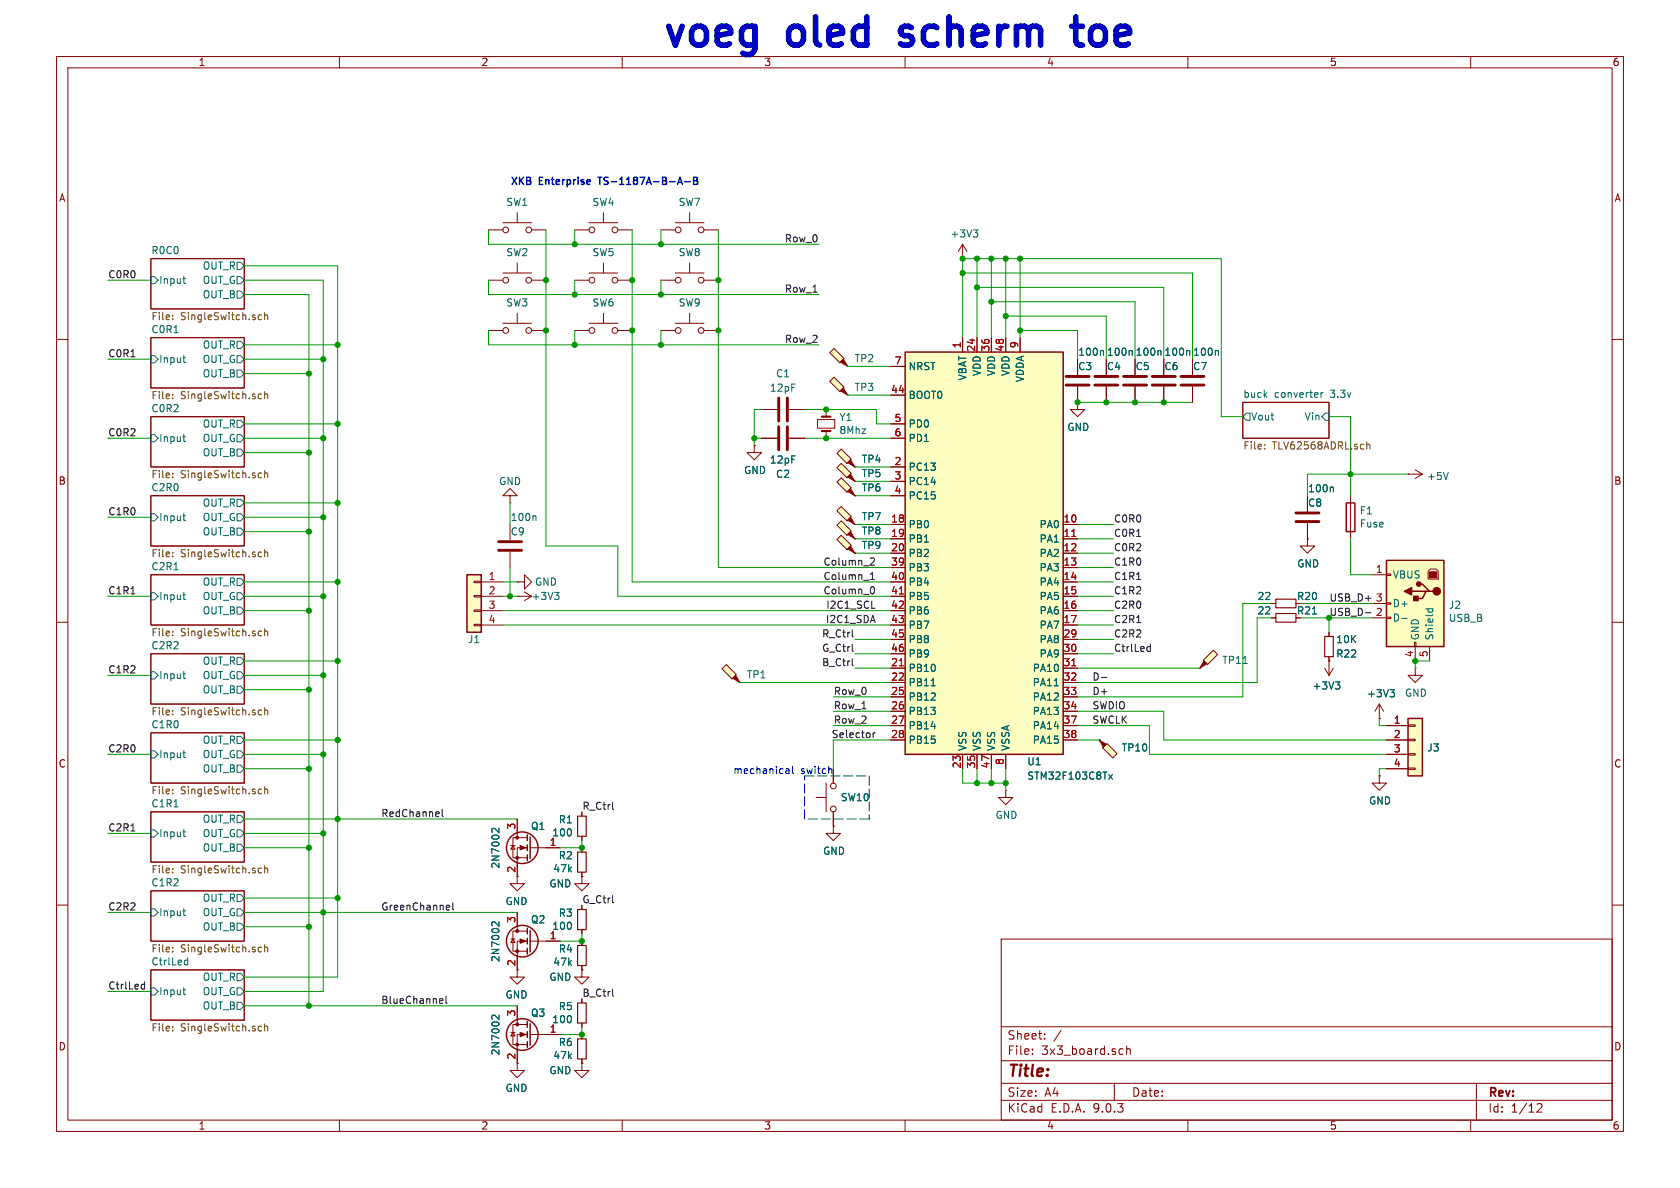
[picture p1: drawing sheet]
EESchema Schematic File Version 4
EELAYER 30 0
EELAYER END
$Descr A4 11693 8268
encoding utf-8
Sheet 1 12
Title ""
Date ""
Rev ""
Comp ""
Comment1 ""
Comment2 ""
Comment3 ""
Comment4 ""
$EndDescr
$Comp
L MCU_ST_STM32F1:STM32F103C8Tx U1
U 1 1
P 6900 3850
F 0 "U1" H 7200 2400 50  0000 C CNN
F 1 "STM32F103C8Tx" H 7450 2300 50  0000 C CNN
F 2 "Package_QFP:LQFP-48_7x7mm_P0.5mm" H 6300 2450 50  0001 R CNN
F 3 "http://www.st.com/st-web-ui/static/active/en/resource/technical/document/datasheet/CD00161566.pdf" H 6900 3850 50  0001 C CNN
	1    6900 3850
	1    0    0    -1  
$EndComp
$Comp
L Connector_Generic:Conn_01x04 J3
U 1 1
P 9850 5150
F 0 "J3" H 9930 5096 50  0000 L CNN
F 1 "Conn_01x04" H 9930 5051 50  0001 L CNN
F 2 "Connector_PinHeader_2.54mm:PinHeader_1x04_P2.54mm_Vertical" H 9850 5150 50  0001 C CNN
F 3 "~" H 9850 5150 50  0001 C CNN
	1    9850 5150
	1    0    0    -1  
$EndComp
Wire Wire Line
	8100 5150 8100 4950
Wire Wire Line
	8100 4950 7500 4950
Wire Wire Line
	7500 5050 8000 5050
Wire Wire Line
	8000 5050 8000 5250
Text Label 7600 4950 0    50   ~ 0
SWDIO
Text Label 7600 5050 0    50   ~ 0
SWCLK
$Comp
L power:GND #PWR017
U 1 1
P 9600 5400
F 0 "#PWR017" H 9600 5150 50  0001 C CNN
F 1 "GND" H 9605 5227 50  0000 C CNN
F 2 "" H 9600 5400 50  0001 C CNN
F 3 "" H 9600 5400 50  0001 C CNN
	1    9600 5400
	1    0    0    -1  
$EndComp
$Comp
L power:+3V3 #PWR016
U 1 1
P 9600 5000
F 0 "#PWR016" H 9600 4850 50  0001 C CNN
F 1 "+3V3" H 9615 5173 50  0000 C CNN
F 2 "" H 9600 5000 50  0001 C CNN
F 3 "" H 9600 5000 50  0001 C CNN
	1    9600 5000
	1    0    0    -1  
$EndComp
Wire Wire Line
	9600 5000 9600 5050
Wire Wire Line
	9600 5050 9650 5050
Wire Wire Line
	9650 5350 9600 5350
Wire Wire Line
	9600 5350 9600 5400
$Comp
L Connector:USB_B J2
U 1 1
P 9850 4200
F 0 "J2" H 9620 4189 50  0000 R CNN
F 1 "USB_B" H 9620 4098 50  0000 R CNN
F 2 "Connector_USB:USB_B_OST_USB-B1HSxx_Horizontal" H 10000 4150 50  0001 C CNN
F 3 " ~" H 10000 4150 50  0001 C CNN
	1    9850 4200
	-1   0    0    -1  
$EndComp
$Comp
L power:GND #PWR019
U 1 1
P 9850 4650
F 0 "#PWR019" H 9850 4400 50  0001 C CNN
F 1 "GND" H 9855 4477 50  0000 C CNN
F 2 "" H 9850 4650 50  0001 C CNN
F 3 "" H 9850 4650 50  0001 C CNN
	1    9850 4650
	1    0    0    -1  
$EndComp
Wire Wire Line
	9850 4650 9850 4600
Wire Wire Line
	9850 4600 9950 4600
Connection ~ 9850 4600
$Comp
L Device:R_Small R20
U 1 1
P 8950 4200
F 0 "R20" V 8900 4350 50  0000 C CNN
F 1 "22" V 8900 4050 50  0000 C CNN
F 2 "Resistor_SMD:R_0603_1608Metric" H 8950 4200 50  0001 C CNN
F 3 "~" H 8950 4200 50  0001 C CNN
	1    8950 4200
	0    1    1    0   
$EndComp
$Comp
L Device:R_Small R21
U 1 1
P 8950 4300
F 0 "R21" V 8900 4450 50  0000 C CNN
F 1 "22" V 8900 4150 50  0000 C CNN
F 2 "Resistor_SMD:R_0603_1608Metric" H 8950 4300 50  0001 C CNN
F 3 "~" H 8950 4300 50  0001 C CNN
	1    8950 4300
	0    1    1    0   
$EndComp
Wire Wire Line
	9050 4200 9550 4200
Wire Wire Line
	9050 4300 9250 4300
Wire Wire Line
	7500 4750 8750 4750
Wire Wire Line
	8750 4750 8750 4300
Wire Wire Line
	8750 4300 8850 4300
Wire Wire Line
	7500 4850 8650 4850
Wire Wire Line
	8650 4850 8650 4200
Wire Wire Line
	8650 4200 8850 4200
Text Label 7600 4850 0    50   ~ 0
D+
Text Label 7600 4750 0    50   ~ 0
D-
Text Label 9250 4300 0    50   ~ 0
USB_D-
Text Label 9250 4200 0    50   ~ 0
USB_D+
$Comp
L Connector_Generic:Conn_01x04 J1
U 1 1
P 3300 4150
F 0 "J1" H 3300 3850 50  0000 C CNN
F 1 "Conn_01x04" H 3218 3816 50  0001 C CNN
F 2 "Connector_PinHeader_2.54mm:PinHeader_1x04_P2.54mm_Vertical" H 3300 4150 50  0001 C CNN
F 3 "~" H 3300 4150 50  0001 C CNN
	1    3300 4150
	-1   0    0    -1  
$EndComp
$Comp
L power:GND #PWR01
U 1 1
P 3600 4050
F 0 "#PWR01" H 3600 3800 50  0001 C CNN
F 1 "GND" V 3600 3850 50  0000 C CNN
F 2 "" H 3600 4050 50  0001 C CNN
F 3 "" H 3600 4050 50  0001 C CNN
	1    3600 4050
	0    -1   -1   0   
$EndComp
$Comp
L power:+3V3 #PWR02
U 1 1
P 3600 4150
F 0 "#PWR02" H 3600 4000 50  0001 C CNN
F 1 "+3V3" V 3600 4350 50  0000 C CNN
F 2 "" H 3600 4150 50  0001 C CNN
F 3 "" H 3600 4150 50  0001 C CNN
	1    3600 4150
	0    1    1    0   
$EndComp
Text Label 6100 4250 2    50   ~ 0
I2C1_SCL
Text Label 6100 4350 2    50   ~ 0
I2C1_SDA
$Comp
L Switch:SW_Push SW10
U 1 1
P 5800 5550
F 0 "SW10" V 5800 5502 50  0000 R CNN
F 1 "SW_Push" H 5800 5744 50  0001 C CNN
F 2 "HotKeyBoard:gateronSwitch" H 5800 5750 50  0001 C CNN
F 3 "~" H 5800 5750 50  0001 C CNN
	1    5800 5550
	0    -1   -1   0   
$EndComp
Wire Wire Line
	4300 4150 4300 3800
Wire Wire Line
	4400 4050 6200 4050
Wire Wire Line
	4300 4150 6200 4150
Text Label 6100 4150 2    50   ~ 0
Column_0
Text Label 6100 4050 2    50   ~ 0
Column_1
Text Label 6100 3950 2    50   ~ 0
Column_2
Wire Wire Line
	6200 2950 6100 2950
Wire Wire Line
	6100 2950 6100 2850
$Comp
L Device:C C1
U 1 1
P 5450 2850
F 0 "C1" V 5200 2850 50  0000 C CNN
F 1 "12pF" V 5300 2850 50  0000 C CNN
F 2 "Capacitor_SMD:C_0603_1608Metric" H 5488 2700 50  0001 C CNN
F 3 "~" H 5450 2850 50  0001 C CNN
	1    5450 2850
	0    1    1    0   
$EndComp
$Comp
L Device:C C2
U 1 1
P 5450 3050
F 0 "C2" V 5700 3050 50  0000 C CNN
F 1 "12pF" V 5600 3050 50  0000 C CNN
F 2 "Capacitor_SMD:C_0603_1608Metric" H 5488 2900 50  0001 C CNN
F 3 "~" H 5450 3050 50  0001 C CNN
	1    5450 3050
	0    1    1    0   
$EndComp
$Comp
L power:GND #PWR09
U 1 1
P 5250 3100
F 0 "#PWR09" H 5250 2850 50  0001 C CNN
F 1 "GND" H 5255 2927 50  0000 C CNN
F 2 "" H 5250 3100 50  0001 C CNN
F 3 "" H 5250 3100 50  0001 C CNN
	1    5250 3100
	1    0    0    -1  
$EndComp
Wire Wire Line
	5250 3100 5250 3050
Wire Wire Line
	5250 2850 5300 2850
Wire Wire Line
	5300 3050 5250 3050
Connection ~ 5250 3050
Wire Wire Line
	5250 3050 5250 2850
Wire Wire Line
	6200 5150 5800 5150
Wire Wire Line
	5800 5150 5800 5350
$Comp
L power:GND #PWR010
U 1 1
P 5800 5750
F 0 "#PWR010" H 5800 5500 50  0001 C CNN
F 1 "GND" H 5805 5577 50  0000 C CNN
F 2 "" H 5800 5750 50  0001 C CNN
F 3 "" H 5800 5750 50  0001 C CNN
	1    5800 5750
	1    0    0    -1  
$EndComp
Text Label 6100 5150 2    50   ~ 0
Selector
$Comp
L power:GND #PWR012
U 1 1
P 7000 5500
F 0 "#PWR012" H 7000 5250 50  0001 C CNN
F 1 "GND" H 7005 5327 50  0000 C CNN
F 2 "" H 7000 5500 50  0001 C CNN
F 3 "" H 7000 5500 50  0001 C CNN
	1    7000 5500
	1    0    0    -1  
$EndComp
Wire Wire Line
	7000 5500 7000 5450
Wire Wire Line
	6900 5450 6900 5350
Wire Wire Line
	7000 5450 7000 5350
Wire Wire Line
	6800 5450 6800 5350
Wire Wire Line
	6700 5450 6700 5350
$Comp
L Device:R_Small R22
U 1 1
P 9250 4500
F 0 "R22" H 9050 4550 50  0000 L CNN
F 1 "10K" H 9050 4450 50  0000 L CNN
F 2 "Resistor_SMD:R_0603_1608Metric" H 9250 4500 50  0001 C CNN
F 3 "~" H 9250 4500 50  0001 C CNN
	1    9250 4500
	-1   0    0    1   
$EndComp
Wire Wire Line
	9250 4400 9250 4300
Connection ~ 9250 4300
Wire Wire Line
	9250 4300 9550 4300
$Comp
L power:+3V3 #PWR015
U 1 1
P 9250 4600
F 0 "#PWR015" H 9250 4450 50  0001 C CNN
F 1 "+3V3" H 9265 4773 50  0000 C CNN
F 2 "" H 9250 4600 50  0001 C CNN
F 3 "" H 9250 4600 50  0001 C CNN
	1    9250 4600
	-1   0    0    1   
$EndComp
Text Label 5800 4850 0    50   ~ 0
Row_0
Text Label 5800 4950 0    50   ~ 0
Row_1
Text Label 5800 5050 0    50   ~ 0
Row_2
Wire Wire Line
	5800 4850 6200 4850
Wire Wire Line
	5800 4950 6200 4950
Wire Wire Line
	5800 5050 6200 5050
$Comp
L power:GND #PWR03
U 1 1
P 3600 6100
F 0 "#PWR03" H 3600 5850 50  0001 C CNN
F 1 "GND" H 3605 5927 50  0000 C CNN
F 2 "" H 3600 6100 50  0001 C CNN
F 3 "" H 3600 6100 50  0001 C CNN
	1    3600 6100
	-1   0    0    -1  
$EndComp
$Comp
L power:GND #PWR04
U 1 1
P 3600 6750
F 0 "#PWR04" H 3600 6500 50  0001 C CNN
F 1 "GND" H 3605 6577 50  0000 C CNN
F 2 "" H 3600 6750 50  0001 C CNN
F 3 "" H 3600 6750 50  0001 C CNN
	1    3600 6750
	-1   0    0    -1  
$EndComp
$Comp
L power:GND #PWR05
U 1 1
P 3600 7400
F 0 "#PWR05" H 3600 7150 50  0001 C CNN
F 1 "GND" H 3605 7227 50  0000 C CNN
F 2 "" H 3600 7400 50  0001 C CNN
F 3 "" H 3600 7400 50  0001 C CNN
	1    3600 7400
	-1   0    0    -1  
$EndComp
Text Label 2650 5700 0    50   ~ 0
RedChannel
Text Label 2650 6350 0    50   ~ 0
GreenChannel
Text Label 2650 7000 0    50   ~ 0
BlueChannel
Wire Wire Line
	3800 2300 3800 3800
Wire Wire Line
	5000 2300 5000 3950
Connection ~ 3800 2300
Wire Wire Line
	3800 1950 3800 2300
Connection ~ 3800 1950
Wire Wire Line
	3800 1600 3800 1950
Connection ~ 4400 2300
Wire Wire Line
	4400 1950 4400 2300
Connection ~ 4400 1950
Wire Wire Line
	4400 1600 4400 1950
Connection ~ 5000 2300
Wire Wire Line
	5000 1950 5000 2300
Connection ~ 5000 1950
Wire Wire Line
	5000 1600 5000 1950
Connection ~ 4000 2400
Wire Wire Line
	3400 2400 3400 2300
Wire Wire Line
	4000 2400 3400 2400
Connection ~ 4600 2400
Wire Wire Line
	4000 2400 4000 2300
Wire Wire Line
	4600 2400 4000 2400
Wire Wire Line
	4600 2400 4600 2300
Wire Wire Line
	5700 2400 4600 2400
Connection ~ 4600 2050
Wire Wire Line
	4600 2050 5700 2050
Connection ~ 4000 2050
Wire Wire Line
	3400 2050 3400 1950
Wire Wire Line
	4000 2050 3400 2050
Wire Wire Line
	4000 2050 4000 1950
Wire Wire Line
	4600 2050 4000 2050
Wire Wire Line
	4600 1950 4600 2050
Connection ~ 4600 1700
Wire Wire Line
	4600 1700 5700 1700
Connection ~ 4000 1700
Wire Wire Line
	3400 1700 3400 1600
Wire Wire Line
	4000 1700 3400 1700
Wire Wire Line
	4000 1700 4000 1600
Wire Wire Line
	4600 1700 4000 1700
Wire Wire Line
	4600 1600 4600 1700
$Comp
L Switch:SW_Push SW3
U 1 1
P 3600 2300
F 0 "SW3" H 3600 2493 50  0000 C CNN
F 1 "SW_Push" H 3600 2494 50  0001 C CNN
F 2 "HotKeyBoard:gateronSwitch" H 3600 2500 50  0001 C CNN
F 3 "~" H 3600 2500 50  0001 C CNN
	1    3600 2300
	1    0    0    -1  
$EndComp
$Comp
L Switch:SW_Push SW6
U 1 1
P 4200 2300
F 0 "SW6" H 4200 2493 50  0000 C CNN
F 1 "SW_Push" H 4200 2494 50  0001 C CNN
F 2 "HotKeyBoard:gateronSwitch" H 4200 2500 50  0001 C CNN
F 3 "~" H 4200 2500 50  0001 C CNN
	1    4200 2300
	1    0    0    -1  
$EndComp
$Comp
L Switch:SW_Push SW9
U 1 1
P 4800 2300
F 0 "SW9" H 4800 2493 50  0000 C CNN
F 1 "SW_Push" H 4800 2494 50  0001 C CNN
F 2 "HotKeyBoard:gateronSwitch" H 4800 2500 50  0001 C CNN
F 3 "~" H 4800 2500 50  0001 C CNN
	1    4800 2300
	1    0    0    -1  
$EndComp
$Comp
L Switch:SW_Push SW2
U 1 1
P 3600 1950
F 0 "SW2" H 3600 2143 50  0000 C CNN
F 1 "SW_Push" H 3600 2144 50  0001 C CNN
F 2 "HotKeyBoard:gateronSwitch" H 3600 2150 50  0001 C CNN
F 3 "~" H 3600 2150 50  0001 C CNN
	1    3600 1950
	1    0    0    -1  
$EndComp
$Comp
L Switch:SW_Push SW5
U 1 1
P 4200 1950
F 0 "SW5" H 4200 2143 50  0000 C CNN
F 1 "SW_Push" H 4200 2144 50  0001 C CNN
F 2 "HotKeyBoard:gateronSwitch" H 4200 2150 50  0001 C CNN
F 3 "~" H 4200 2150 50  0001 C CNN
	1    4200 1950
	1    0    0    -1  
$EndComp
$Comp
L Switch:SW_Push SW8
U 1 1
P 4800 1950
F 0 "SW8" H 4800 2143 50  0000 C CNN
F 1 "SW_Push" H 4800 2144 50  0001 C CNN
F 2 "HotKeyBoard:gateronSwitch" H 4800 2150 50  0001 C CNN
F 3 "~" H 4800 2150 50  0001 C CNN
	1    4800 1950
	1    0    0    -1  
$EndComp
$Comp
L Switch:SW_Push SW1
U 1 1
P 3600 1600
F 0 "SW1" H 3600 1793 50  0000 C CNN
F 1 "SW_Push" H 3600 1794 50  0001 C CNN
F 2 "HotKeyBoard:gateronSwitch" H 3600 1800 50  0001 C CNN
F 3 "~" H 3600 1800 50  0001 C CNN
	1    3600 1600
	1    0    0    -1  
$EndComp
$Comp
L Switch:SW_Push SW4
U 1 1
P 4200 1600
F 0 "SW4" H 4200 1793 50  0000 C CNN
F 1 "SW_Push" H 4200 1794 50  0001 C CNN
F 2 "HotKeyBoard:gateronSwitch" H 4200 1800 50  0001 C CNN
F 3 "~" H 4200 1800 50  0001 C CNN
	1    4200 1600
	1    0    0    -1  
$EndComp
$Comp
L Switch:SW_Push SW7
U 1 1
P 4800 1600
F 0 "SW7" H 4800 1793 50  0000 C CNN
F 1 "SW_Push" H 4800 1794 50  0001 C CNN
F 2 "HotKeyBoard:gateronSwitch" H 4800 1800 50  0001 C CNN
F 3 "~" H 4800 1800 50  0001 C CNN
	1    4800 1600
	1    0    0    -1  
$EndComp
Text Label 5700 2400 2    50   ~ 0
Row_2
Text Label 5700 2050 2    50   ~ 0
Row_1
Text Label 5700 1700 2    50   ~ 0
Row_0
Wire Wire Line
	3800 3800 4300 3800
Wire Wire Line
	5000 3950 6200 3950
Wire Wire Line
	4400 2300 4400 4050
Wire Wire Line
	6700 5450 6800 5450
Connection ~ 6800 5450
Wire Wire Line
	6800 5450 6900 5450
Connection ~ 6900 5450
Wire Wire Line
	6900 5450 7000 5450
Connection ~ 7000 5450
Text Label 750  2500 0    50   ~ 0
C0R1
Text Label 750  3050 0    50   ~ 0
C0R2
Text Label 750  3600 0    50   ~ 0
C1R0
Text Label 750  4150 0    50   ~ 0
C1R1
Text Label 750  4700 0    50   ~ 0
C1R2
Text Label 750  5800 0    50   ~ 0
C2R1
Text Label 750  6900 0    50   ~ 0
CtrlLed
Text Label 750  6350 0    50   ~ 0
C2R2
Text Label 4050 5650 0    50   ~ 0
R_Ctrl
Text Label 4050 6300 0    50   ~ 0
G_Ctrl
Text Label 4050 6950 0    50   ~ 0
B_Ctrl
Text Label 7750 3650 0    50   ~ 0
C0R0
Wire Wire Line
	7750 3650 7500 3650
Text Label 7750 3750 0    50   ~ 0
C0R1
Wire Wire Line
	7750 3750 7500 3750
Text Label 7750 3850 0    50   ~ 0
C0R2
Wire Wire Line
	7750 3850 7500 3850
Text Label 7750 3950 0    50   ~ 0
C1R0
Wire Wire Line
	7750 3950 7500 3950
Text Label 7750 4050 0    50   ~ 0
C1R1
Wire Wire Line
	7750 4050 7500 4050
Text Label 7750 4150 0    50   ~ 0
C1R2
Wire Wire Line
	7750 4150 7500 4150
Text Label 7750 4250 0    50   ~ 0
C2R0
Wire Wire Line
	7750 4250 7500 4250
Text Label 7750 4350 0    50   ~ 0
C2R1
Wire Wire Line
	7750 4350 7500 4350
Text Label 7750 4450 0    50   ~ 0
C2R2
Wire Wire Line
	7750 4450 7500 4450
Wire Wire Line
	7750 4550 7500 4550
Text Label 7750 4550 0    50   ~ 0
CtrlLed
Text Label 5950 4450 2    50   ~ 0
R_Ctrl
Wire Wire Line
	5950 4450 6200 4450
Text Label 5950 4550 2    50   ~ 0
G_Ctrl
Wire Wire Line
	5950 4550 6200 4550
Text Label 5950 4650 2    50   ~ 0
B_Ctrl
Wire Wire Line
	5950 4650 6200 4650
Wire Wire Line
	8100 5150 9650 5150
Wire Wire Line
	8000 5250 9650 5250
$Comp
L Transistor_FET:2N7002 Q3
U 1 1
P 3700 7200
F 0 "Q3" H 3600 7350 50  0000 L CNN
F 1 "2N7002" V 3950 7050 50  0000 L CNN
F 2 "Package_TO_SOT_SMD:SOT-23" H 3900 7125 50  0001 L CIN
F 3 "https://www.fairchildsemi.com/datasheets/2N/2N7002.pdf" H 3700 7200 50  0001 L CNN
	1    3700 7200
	-1   0    0    -1  
$EndComp
$Comp
L Transistor_FET:2N7002 Q2
U 1 1
P 3700 6550
F 0 "Q2" H 3600 6700 50  0000 L CNN
F 1 "2N7002" V 3950 6400 50  0000 L CNN
F 2 "Package_TO_SOT_SMD:SOT-23" H 3900 6475 50  0001 L CIN
F 3 "https://www.fairchildsemi.com/datasheets/2N/2N7002.pdf" H 3700 6550 50  0001 L CNN
	1    3700 6550
	-1   0    0    -1  
$EndComp
$Comp
L Transistor_FET:2N7002 Q1
U 1 1
P 3700 5900
F 0 "Q1" H 3600 6050 50  0000 L CNN
F 1 "2N7002" V 3950 5750 50  0000 L CNN
F 2 "Package_TO_SOT_SMD:SOT-23" H 3900 5825 50  0001 L CIN
F 3 "https://www.fairchildsemi.com/datasheets/2N/2N7002.pdf" H 3700 5900 50  0001 L CNN
	1    3700 5900
	-1   0    0    -1  
$EndComp
Wire Wire Line
	4050 5900 4050 5850
$Comp
L Device:R_Small R1
U 1 1
P 4050 5750
F 0 "R1" H 4109 5796 50  0000 L CNN
F 1 "100" H 4109 5705 50  0000 L CNN
F 2 "Resistor_SMD:R_0603_1608Metric" H 4050 5750 50  0001 C CNN
F 3 "~" H 4050 5750 50  0001 C CNN
	1    4050 5750
	-1   0    0    -1  
$EndComp
$Comp
L Device:R_Small R2
U 1 1
P 4050 6000
F 0 "R2" H 4109 6046 50  0000 L CNN
F 1 "47k" H 4109 5955 50  0000 L CNN
F 2 "Resistor_SMD:R_0603_1608Metric" H 4050 6000 50  0001 C CNN
F 3 "~" H 4050 6000 50  0001 C CNN
	1    4050 6000
	-1   0    0    -1  
$EndComp
$Comp
L power:GND #PWR06
U 1 1
P 4050 6100
F 0 "#PWR06" H 4050 5850 50  0001 C CNN
F 1 "GND" H 4200 6050 50  0000 C CNN
F 2 "" H 4050 6100 50  0001 C CNN
F 3 "" H 4050 6100 50  0001 C CNN
	1    4050 6100
	-1   0    0    -1  
$EndComp
Wire Wire Line
	3900 5900 4050 5900
Wire Wire Line
	4050 6550 4050 6500
$Comp
L Device:R_Small R3
U 1 1
P 4050 6400
F 0 "R3" H 4109 6446 50  0000 L CNN
F 1 "100" H 4109 6355 50  0000 L CNN
F 2 "Resistor_SMD:R_0603_1608Metric" H 4050 6400 50  0001 C CNN
F 3 "~" H 4050 6400 50  0001 C CNN
	1    4050 6400
	-1   0    0    -1  
$EndComp
$Comp
L Device:R_Small R4
U 1 1
P 4050 6650
F 0 "R4" H 4109 6696 50  0000 L CNN
F 1 "47k" H 4109 6605 50  0000 L CNN
F 2 "Resistor_SMD:R_0603_1608Metric" H 4050 6650 50  0001 C CNN
F 3 "~" H 4050 6650 50  0001 C CNN
	1    4050 6650
	-1   0    0    -1  
$EndComp
$Comp
L power:GND #PWR07
U 1 1
P 4050 6750
F 0 "#PWR07" H 4050 6500 50  0001 C CNN
F 1 "GND" H 4200 6700 50  0000 C CNN
F 2 "" H 4050 6750 50  0001 C CNN
F 3 "" H 4050 6750 50  0001 C CNN
	1    4050 6750
	-1   0    0    -1  
$EndComp
Wire Wire Line
	3900 6550 4050 6550
Wire Wire Line
	4050 7200 4050 7150
$Comp
L Device:R_Small R5
U 1 1
P 4050 7050
F 0 "R5" H 4109 7096 50  0000 L CNN
F 1 "100" H 4109 7005 50  0000 L CNN
F 2 "Resistor_SMD:R_0603_1608Metric" H 4050 7050 50  0001 C CNN
F 3 "~" H 4050 7050 50  0001 C CNN
	1    4050 7050
	-1   0    0    -1  
$EndComp
$Comp
L Device:R_Small R6
U 1 1
P 4050 7300
F 0 "R6" H 4109 7346 50  0000 L CNN
F 1 "47k" H 4109 7255 50  0000 L CNN
F 2 "Resistor_SMD:R_0603_1608Metric" H 4050 7300 50  0001 C CNN
F 3 "~" H 4050 7300 50  0001 C CNN
	1    4050 7300
	-1   0    0    -1  
$EndComp
$Comp
L power:GND #PWR08
U 1 1
P 4050 7400
F 0 "#PWR08" H 4050 7150 50  0001 C CNN
F 1 "GND" H 4200 7350 50  0000 C CNN
F 2 "" H 4050 7400 50  0001 C CNN
F 3 "" H 4050 7400 50  0001 C CNN
	1    4050 7400
	-1   0    0    -1  
$EndComp
Wire Wire Line
	3900 7200 4050 7200
$Sheet
S 8650 2800 600  250 
U 5E5095AB
F0 "buck converter 3.3v" 50
F1 "TLV62568ADRL.sch" 50
F2 "Vin" I R 9250 2900 50 
F3 "Vout" O L 8650 2900 50 
$EndSheet
Wire Wire Line
	8650 2900 8500 2900
Wire Wire Line
	8500 2900 8500 1800
Wire Wire Line
	8500 1800 7100 1800
Wire Wire Line
	6700 1800 6700 1900
Wire Wire Line
	6800 2350 6800 2000
Connection ~ 6800 1800
Wire Wire Line
	6800 1800 6700 1800
Wire Wire Line
	6900 2350 6900 2100
Connection ~ 6900 1800
Wire Wire Line
	6900 1800 6800 1800
Wire Wire Line
	7000 2350 7000 2200
Connection ~ 7000 1800
Wire Wire Line
	7000 1800 6900 1800
Wire Wire Line
	7100 2350 7100 2300
Connection ~ 7100 1800
Wire Wire Line
	7100 1800 7000 1800
$Comp
L Device:C C3
U 1 1
P 7500 2650
F 0 "C3" H 7500 2750 50  0000 L CNN
F 1 "100n" H 7500 2850 50  0000 L CNN
F 2 "Capacitor_SMD:C_0603_1608Metric" H 7538 2500 50  0001 C CNN
F 3 "~" H 7500 2650 50  0001 C CNN
	1    7500 2650
	1    0    0    -1  
$EndComp
Wire Wire Line
	7500 2500 7500 2300
Wire Wire Line
	7500 2300 7100 2300
Connection ~ 7100 2300
Wire Wire Line
	7100 2300 7100 1800
$Comp
L Device:C C4
U 1 1
P 7700 2650
F 0 "C4" H 7700 2750 50  0000 L CNN
F 1 "100n" H 7700 2850 50  0000 L CNN
F 2 "Capacitor_SMD:C_0603_1608Metric" H 7738 2500 50  0001 C CNN
F 3 "~" H 7700 2650 50  0001 C CNN
	1    7700 2650
	1    0    0    -1  
$EndComp
Wire Wire Line
	7700 2500 7700 2200
Wire Wire Line
	7700 2200 7000 2200
Connection ~ 7000 2200
Wire Wire Line
	7000 2200 7000 1800
$Comp
L Device:C C5
U 1 1
P 7900 2650
F 0 "C5" H 7900 2750 50  0000 L CNN
F 1 "100n" H 7900 2850 50  0000 L CNN
F 2 "Capacitor_SMD:C_0603_1608Metric" H 7938 2500 50  0001 C CNN
F 3 "~" H 7900 2650 50  0001 C CNN
	1    7900 2650
	1    0    0    -1  
$EndComp
Wire Wire Line
	7900 2500 7900 2100
Wire Wire Line
	7900 2100 6900 2100
Connection ~ 6900 2100
Wire Wire Line
	6900 2100 6900 1800
$Comp
L Device:C C6
U 1 1
P 8100 2650
F 0 "C6" H 8100 2750 50  0000 L CNN
F 1 "100n" H 8100 2850 50  0000 L CNN
F 2 "Capacitor_SMD:C_0603_1608Metric" H 8138 2500 50  0001 C CNN
F 3 "~" H 8100 2650 50  0001 C CNN
	1    8100 2650
	1    0    0    -1  
$EndComp
Wire Wire Line
	8100 2500 8100 2000
Wire Wire Line
	8100 2000 6800 2000
Connection ~ 6800 2000
Wire Wire Line
	6800 2000 6800 1800
$Comp
L Device:C C7
U 1 1
P 8300 2650
F 0 "C7" H 8300 2750 50  0000 L CNN
F 1 "100n" H 8300 2850 50  0000 L CNN
F 2 "Capacitor_SMD:C_0603_1608Metric" H 8338 2500 50  0001 C CNN
F 3 "~" H 8300 2650 50  0001 C CNN
	1    8300 2650
	1    0    0    -1  
$EndComp
Wire Wire Line
	6700 1900 8300 1900
Wire Wire Line
	8300 1900 8300 2500
Connection ~ 6700 1900
Wire Wire Line
	6700 1900 6700 2350
$Comp
L power:GND #PWR013
U 1 1
P 7500 2800
F 0 "#PWR013" H 7500 2550 50  0001 C CNN
F 1 "GND" H 7505 2627 50  0000 C CNN
F 2 "" H 7500 2800 50  0001 C CNN
F 3 "" H 7500 2800 50  0001 C CNN
	1    7500 2800
	1    0    0    -1  
$EndComp
Wire Wire Line
	7500 2800 7700 2800
Connection ~ 7500 2800
Connection ~ 7700 2800
Wire Wire Line
	7700 2800 7900 2800
Connection ~ 7900 2800
Wire Wire Line
	7900 2800 8100 2800
Connection ~ 8100 2800
Wire Wire Line
	8100 2800 8300 2800
Wire Notes Line
	5600 5400 6050 5400
Wire Notes Line
	6050 5400 6050 5700
Wire Notes Line
	6050 5700 5600 5700
Wire Notes Line
	5600 5700 5600 5400
Text Notes 5100 5400 0    50   ~ 0
mechanical switch
$Comp
L Connector:TestPoint_Probe TP7
U 1 1
P 5950 3650
F 0 "TP7" H 5906 3705 50  0000 R CNN
F 1 "TestPoint_Probe" H 5906 3660 50  0001 R CNN
F 2 "TestPoint:TestPoint_Pad_D1.5mm" H 6150 3650 50  0001 C CNN
F 3 "~" H 6150 3650 50  0001 C CNN
	1    5950 3650
	-1   0    0    -1  
$EndComp
Wire Wire Line
	5950 3650 6200 3650
$Comp
L Connector:TestPoint_Probe TP8
U 1 1
P 5950 3750
F 0 "TP8" H 5906 3805 50  0000 R CNN
F 1 "TestPoint_Probe" H 5906 3760 50  0001 R CNN
F 2 "TestPoint:TestPoint_Pad_D1.5mm" H 6150 3750 50  0001 C CNN
F 3 "~" H 6150 3750 50  0001 C CNN
	1    5950 3750
	-1   0    0    -1  
$EndComp
$Comp
L Connector:TestPoint_Probe TP9
U 1 1
P 5950 3850
F 0 "TP9" H 5906 3905 50  0000 R CNN
F 1 "TestPoint_Probe" H 5906 3860 50  0001 R CNN
F 2 "TestPoint:TestPoint_Pad_D1.5mm" H 6150 3850 50  0001 C CNN
F 3 "~" H 6150 3850 50  0001 C CNN
	1    5950 3850
	-1   0    0    -1  
$EndComp
Wire Wire Line
	5950 3850 6200 3850
Wire Wire Line
	5950 3750 6200 3750
$Comp
L Connector:TestPoint_Probe TP6
U 1 1
P 5950 3450
F 0 "TP6" H 5906 3505 50  0000 R CNN
F 1 "TestPoint_Probe" H 5906 3460 50  0001 R CNN
F 2 "TestPoint:TestPoint_Pad_D1.5mm" H 6150 3450 50  0001 C CNN
F 3 "~" H 6150 3450 50  0001 C CNN
	1    5950 3450
	-1   0    0    -1  
$EndComp
$Comp
L Connector:TestPoint_Probe TP5
U 1 1
P 5950 3350
F 0 "TP5" H 5906 3405 50  0000 R CNN
F 1 "TestPoint_Probe" H 5906 3360 50  0001 R CNN
F 2 "TestPoint:TestPoint_Pad_D1.5mm" H 6150 3350 50  0001 C CNN
F 3 "~" H 6150 3350 50  0001 C CNN
	1    5950 3350
	-1   0    0    -1  
$EndComp
$Comp
L Connector:TestPoint_Probe TP4
U 1 1
P 5950 3250
F 0 "TP4" H 5906 3305 50  0000 R CNN
F 1 "TestPoint_Probe" H 5906 3260 50  0001 R CNN
F 2 "TestPoint:TestPoint_Pad_D1.5mm" H 6150 3250 50  0001 C CNN
F 3 "~" H 6150 3250 50  0001 C CNN
	1    5950 3250
	-1   0    0    -1  
$EndComp
Wire Wire Line
	5950 3250 6200 3250
Wire Wire Line
	5950 3350 6200 3350
Wire Wire Line
	5950 3450 6200 3450
$Comp
L Connector:TestPoint_Probe TP3
U 1 1
P 5900 2750
F 0 "TP3" H 5856 2805 50  0000 R CNN
F 1 "TestPoint_Probe" H 5856 2760 50  0001 R CNN
F 2 "TestPoint:TestPoint_Pad_D1.5mm" H 6100 2750 50  0001 C CNN
F 3 "~" H 6100 2750 50  0001 C CNN
	1    5900 2750
	-1   0    0    -1  
$EndComp
Wire Wire Line
	5900 2750 6200 2750
$Comp
L Connector:TestPoint_Probe TP2
U 1 1
P 5900 2550
F 0 "TP2" H 5856 2605 50  0000 R CNN
F 1 "TestPoint_Probe" H 5856 2560 50  0001 R CNN
F 2 "TestPoint:TestPoint_Pad_D1.5mm" H 6100 2550 50  0001 C CNN
F 3 "~" H 6100 2550 50  0001 C CNN
	1    5900 2550
	-1   0    0    -1  
$EndComp
Wire Wire Line
	5900 2550 6200 2550
$Comp
L Connector:TestPoint_Probe TP1
U 1 1
P 5150 4750
F 0 "TP1" H 5106 4805 50  0000 R CNN
F 1 "TestPoint_Probe" H 5106 4760 50  0001 R CNN
F 2 "TestPoint:TestPoint_Pad_D1.5mm" H 5350 4750 50  0001 C CNN
F 3 "~" H 5350 4750 50  0001 C CNN
	1    5150 4750
	-1   0    0    -1  
$EndComp
Wire Wire Line
	5150 4750 6200 4750
$Comp
L Connector:TestPoint_Probe TP11
U 1 1
P 8350 4650
F 0 "TP11" V 8405 4803 50  0000 L CNN
F 1 "TestPoint_Probe" H 8306 4660 50  0001 R CNN
F 2 "TestPoint:TestPoint_Pad_D1.5mm" H 8550 4650 50  0001 C CNN
F 3 "~" H 8550 4650 50  0001 C CNN
	1    8350 4650
	0    1    -1   0   
$EndComp
Wire Wire Line
	8350 4650 7500 4650
$Comp
L Connector:TestPoint_Probe TP10
U 1 1
P 7650 5150
F 0 "TP10" V 7704 5303 50  0000 L CNN
F 1 "TestPoint_Probe" H 7606 5160 50  0001 R CNN
F 2 "TestPoint:TestPoint_Pad_D1.5mm" H 7850 5150 50  0001 C CNN
F 3 "~" H 7850 5150 50  0001 C CNN
	1    7650 5150
	0    1    1    0   
$EndComp
Wire Wire Line
	7650 5150 7500 5150
$Comp
L Device:Fuse F1
U 1 1
P 9400 3600
F 0 "F1" H 9460 3646 50  0000 L CNN
F 1 "Fuse" H 9460 3555 50  0000 L CNN
F 2 "Fuse:Fuse_1206_3216Metric" V 9330 3600 50  0001 C CNN
F 3 "~" H 9400 3600 50  0001 C CNN
	1    9400 3600
	1    0    0    -1  
$EndComp
Wire Wire Line
	9550 4000 9400 4000
Wire Wire Line
	9400 4000 9400 3750
$Comp
L Device:C C8
U 1 1
P 9100 3600
F 0 "C8" H 9100 3700 50  0000 L CNN
F 1 "100n" H 9100 3800 50  0000 L CNN
F 2 "Capacitor_SMD:C_0603_1608Metric" H 9138 3450 50  0001 C CNN
F 3 "~" H 9100 3600 50  0001 C CNN
	1    9100 3600
	1    0    0    -1  
$EndComp
Wire Wire Line
	9400 3300 9400 3450
Wire Wire Line
	9100 3300 9100 3450
$Comp
L power:GND #PWR014
U 1 1
P 9100 3750
F 0 "#PWR014" H 9100 3500 50  0001 C CNN
F 1 "GND" H 9105 3577 50  0000 C CNN
F 2 "" H 9100 3750 50  0001 C CNN
F 3 "" H 9100 3750 50  0001 C CNN
	1    9100 3750
	1    0    0    -1  
$EndComp
$Comp
L power:+5V #PWR018
U 1 1
P 9800 3300
F 0 "#PWR018" H 9800 3150 50  0001 C CNN
F 1 "+5V" V 9815 3428 50  0000 L CNN
F 2 "" H 9800 3300 50  0001 C CNN
F 3 "" H 9800 3300 50  0001 C CNN
	1    9800 3300
	0    1    1    0   
$EndComp
Wire Wire Line
	9800 3300 9400 3300
Connection ~ 9400 3300
Wire Wire Line
	9250 2900 9400 2900
Wire Wire Line
	9400 2900 9400 3300
$Comp
L power:+3V3 #PWR011
U 1 1
P 6700 1800
F 0 "#PWR011" H 6700 1650 50  0001 C CNN
F 1 "+3V3" H 6715 1973 50  0000 C CNN
F 2 "" H 6700 1800 50  0001 C CNN
F 3 "" H 6700 1800 50  0001 C CNN
	1    6700 1800
	1    0    0    -1  
$EndComp
Connection ~ 6700 1800
Wire Wire Line
	9100 3300 9400 3300
Text Notes 4600 350  0    197  ~ 39
voeg oled scherm toe
Text Notes 3550 1300 0    50   ~ 10
XKB Enterprise TS-1187A-B-A-B
$Comp
L Device:Crystal_Small Y1
U 1 1
P 5750 2950
F 0 "Y1" V 5704 3038 50  0000 L CNN
F 1 "8Mhz" V 5795 3038 50  0000 L CNN
F 2 "Crystal:Crystal_SMD_5032-2Pin_5.0x3.2mm" H 5750 2950 50  0001 C CNN
F 3 "~" H 5750 2950 50  0001 C CNN
	1    5750 2950
	0    1    1    0   
$EndComp
Wire Wire Line
	5600 2850 5750 2850
Wire Wire Line
	5600 3050 5750 3050
Connection ~ 5750 2850
Wire Wire Line
	5750 2850 6100 2850
Connection ~ 5750 3050
Wire Wire Line
	5750 3050 6200 3050
Wire Wire Line
	3500 4250 6200 4250
Wire Wire Line
	3500 4350 6200 4350
Wire Wire Line
	3600 4150 3550 4150
Wire Wire Line
	3600 4050 3500 4050
$Sheet
S 1050 1800 650  350 
U 5DEC627B
F0 "R0C0" 50
F1 "SingleSwitch.sch" 50
F2 "Input" I L 1050 1950 50 
F3 "OUT_R" O R 1700 1850 50 
F4 "OUT_G" O R 1700 1950 50 
F5 "OUT_B" O R 1700 2050 50 
$EndSheet
$Sheet
S 1050 2350 650  350 
U 5DEE4685
F0 "C0R1" 50
F1 "SingleSwitch.sch" 50
F2 "Input" I L 1050 2500 50 
F3 "OUT_R" O R 1700 2400 50 
F4 "OUT_G" O R 1700 2500 50 
F5 "OUT_B" O R 1700 2600 50 
$EndSheet
$Sheet
S 1050 2900 650  350 
U 5DF015CF
F0 "C0R2" 50
F1 "SingleSwitch.sch" 50
F2 "Input" I L 1050 3050 50 
F3 "OUT_R" O R 1700 2950 50 
F4 "OUT_G" O R 1700 3050 50 
F5 "OUT_B" O R 1700 3150 50 
$EndSheet
$Sheet
S 1050 5100 650  350 
U 5DF2334E
F0 "C1R0" 50
F1 "SingleSwitch.sch" 50
F2 "Input" I L 1050 5250 50 
F3 "OUT_R" O R 1700 5150 50 
F4 "OUT_G" O R 1700 5250 50 
F5 "OUT_B" O R 1700 5350 50 
$EndSheet
$Sheet
S 1050 5650 650  350 
U 5DF4037B
F0 "C1R1" 50
F1 "SingleSwitch.sch" 50
F2 "Input" I L 1050 5800 50 
F3 "OUT_R" O R 1700 5700 50 
F4 "OUT_G" O R 1700 5800 50 
F5 "OUT_B" O R 1700 5900 50 
$EndSheet
$Sheet
S 1050 6200 650  350 
U 5DF5DC95
F0 "C1R2" 50
F1 "SingleSwitch.sch" 50
F2 "Input" I L 1050 6350 50 
F3 "OUT_R" O R 1700 6250 50 
F4 "OUT_G" O R 1700 6350 50 
F5 "OUT_B" O R 1700 6450 50 
$EndSheet
$Sheet
S 1050 3450 650  350 
U 5DF7ADC9
F0 "C2R0" 50
F1 "SingleSwitch.sch" 50
F2 "Input" I L 1050 3600 50 
F3 "OUT_R" O R 1700 3500 50 
F4 "OUT_G" O R 1700 3600 50 
F5 "OUT_B" O R 1700 3700 50 
$EndSheet
$Sheet
S 1050 4000 650  350 
U 5DF98EC2
F0 "C2R1" 50
F1 "SingleSwitch.sch" 50
F2 "Input" I L 1050 4150 50 
F3 "OUT_R" O R 1700 4050 50 
F4 "OUT_G" O R 1700 4150 50 
F5 "OUT_B" O R 1700 4250 50 
$EndSheet
$Sheet
S 1050 4550 650  350 
U 5DFB608A
F0 "C2R2" 50
F1 "SingleSwitch.sch" 50
F2 "Input" I L 1050 4700 50 
F3 "OUT_R" O R 1700 4600 50 
F4 "OUT_G" O R 1700 4700 50 
F5 "OUT_B" O R 1700 4800 50 
$EndSheet
$Sheet
S 1050 6750 650  350 
U 5DFD327A
F0 "CtrlLed" 50
F1 "SingleSwitch.sch" 50
F2 "Input" I L 1050 6900 50 
F3 "OUT_R" O R 1700 6800 50 
F4 "OUT_G" O R 1700 6900 50 
F5 "OUT_B" O R 1700 7000 50 
$EndSheet
Text Label 750  1950 0    50   ~ 0
C0R0
Wire Wire Line
	750  1950 1050 1950
Wire Wire Line
	750  2500 1050 2500
Wire Wire Line
	750  3050 1050 3050
Wire Wire Line
	750  3600 1050 3600
Wire Wire Line
	750  4150 1050 4150
Wire Wire Line
	750  4700 1050 4700
Wire Wire Line
	750  5250 1050 5250
Wire Wire Line
	750  5800 1050 5800
Wire Wire Line
	750  6350 1050 6350
Wire Wire Line
	750  6900 1050 6900
Wire Wire Line
	1700 1850 2350 1850
Wire Wire Line
	2350 1850 2350 2400
Wire Wire Line
	2350 6800 1700 6800
Wire Wire Line
	1700 4600 2350 4600
Wire Wire Line
	1700 4050 2350 4050
Connection ~ 2350 5700
Wire Wire Line
	1700 3500 2350 3500
Wire Wire Line
	1700 6250 2350 6250
Wire Wire Line
	1700 5700 2350 5700
Wire Wire Line
	1700 5150 2350 5150
Wire Wire Line
	1700 2950 2350 2950
Connection ~ 2350 2950
Wire Wire Line
	1700 2400 2350 2400
Connection ~ 2350 2400
Wire Wire Line
	2350 2400 2350 2950
Wire Wire Line
	1700 1950 2250 1950
Wire Wire Line
	2250 6900 1700 6900
Wire Wire Line
	1700 4700 2250 4700
Connection ~ 2250 6350
Wire Wire Line
	2250 6350 2250 6900
Wire Wire Line
	1700 4800 2150 4800
Wire Wire Line
	2150 7000 1700 7000
Wire Wire Line
	2150 4250 1700 4250
Wire Wire Line
	1700 4150 2250 4150
Wire Wire Line
	1700 3600 2250 3600
Wire Wire Line
	1700 3700 2150 3700
Wire Wire Line
	2150 6450 1700 6450
Wire Wire Line
	1700 6350 2250 6350
Wire Wire Line
	2150 5900 1700 5900
Wire Wire Line
	1700 5800 2250 5800
Wire Wire Line
	2150 5350 1700 5350
Wire Wire Line
	1700 5250 2250 5250
Wire Wire Line
	2150 3150 1700 3150
Wire Wire Line
	1700 3050 2250 3050
Wire Wire Line
	2250 1950 2250 2500
Connection ~ 2250 3050
Wire Wire Line
	2150 3150 2150 2600
Wire Wire Line
	2150 2600 1700 2600
Connection ~ 2150 3150
Wire Wire Line
	1700 2500 2250 2500
Connection ~ 2250 2500
Wire Wire Line
	2250 2500 2250 3050
Wire Wire Line
	2150 2600 2150 2050
Wire Wire Line
	2150 2050 1700 2050
Connection ~ 2150 2600
Connection ~ 4050 5900
Connection ~ 4050 6550
Connection ~ 4050 7200
Wire Wire Line
	2150 7000 3600 7000
Connection ~ 2150 7000
Wire Wire Line
	2250 6350 3600 6350
Wire Wire Line
	2350 5700 3600 5700
Text Label 750  5250 0    50   ~ 0
C2R0
Wire Wire Line
	2350 2950 2350 3500
Wire Wire Line
	2150 3150 2150 3700
Wire Wire Line
	2250 3050 2250 3600
Connection ~ 2150 3700
Wire Wire Line
	2150 3700 2150 4250
Connection ~ 2150 4250
Wire Wire Line
	2150 4250 2150 4800
Connection ~ 2150 4800
Connection ~ 2250 3600
Wire Wire Line
	2250 3600 2250 4150
Connection ~ 2250 4150
Wire Wire Line
	2250 4150 2250 4700
Connection ~ 2250 4700
Connection ~ 2350 3500
Wire Wire Line
	2350 3500 2350 4050
Connection ~ 2350 4050
Wire Wire Line
	2350 4050 2350 4600
Connection ~ 2350 4600
Wire Wire Line
	2350 5700 2350 6250
Wire Wire Line
	2350 4600 2350 5150
Wire Wire Line
	2250 4700 2250 5250
Wire Wire Line
	2150 4800 2150 5350
Connection ~ 2150 5350
Wire Wire Line
	2150 5350 2150 5900
Connection ~ 2150 5900
Wire Wire Line
	2150 5900 2150 6450
Connection ~ 2150 6450
Wire Wire Line
	2150 6450 2150 7000
Connection ~ 2250 5250
Wire Wire Line
	2250 5250 2250 5800
Connection ~ 2250 5800
Wire Wire Line
	2250 5800 2250 6350
Connection ~ 2350 5150
Wire Wire Line
	2350 5150 2350 5700
Connection ~ 2350 6250
Wire Wire Line
	2350 6250 2350 6800
$Comp
L Device:C C9
U 1 1
P 3550 3800
F 0 "C9" H 3550 3900 50  0000 L CNN
F 1 "100n" H 3550 4000 50  0000 L CNN
F 2 "Capacitor_SMD:C_0603_1608Metric" H 3588 3650 50  0001 C CNN
F 3 "~" H 3550 3800 50  0001 C CNN
	1    3550 3800
	1    0    0    -1  
$EndComp
Wire Wire Line
	3550 3950 3550 4150
Connection ~ 3550 4150
Wire Wire Line
	3550 4150 3500 4150
$Comp
L power:GND #PWR020
U 1 1
P 3550 3500
F 0 "#PWR020" H 3550 3250 50  0001 C CNN
F 1 "GND" H 3550 3350 50  0000 C CNN
F 2 "" H 3550 3500 50  0001 C CNN
F 3 "" H 3550 3500 50  0001 C CNN
	1    3550 3500
	-1   0    0    1   
$EndComp
Wire Wire Line
	3550 3500 3550 3650
$EndSCHEMATC
